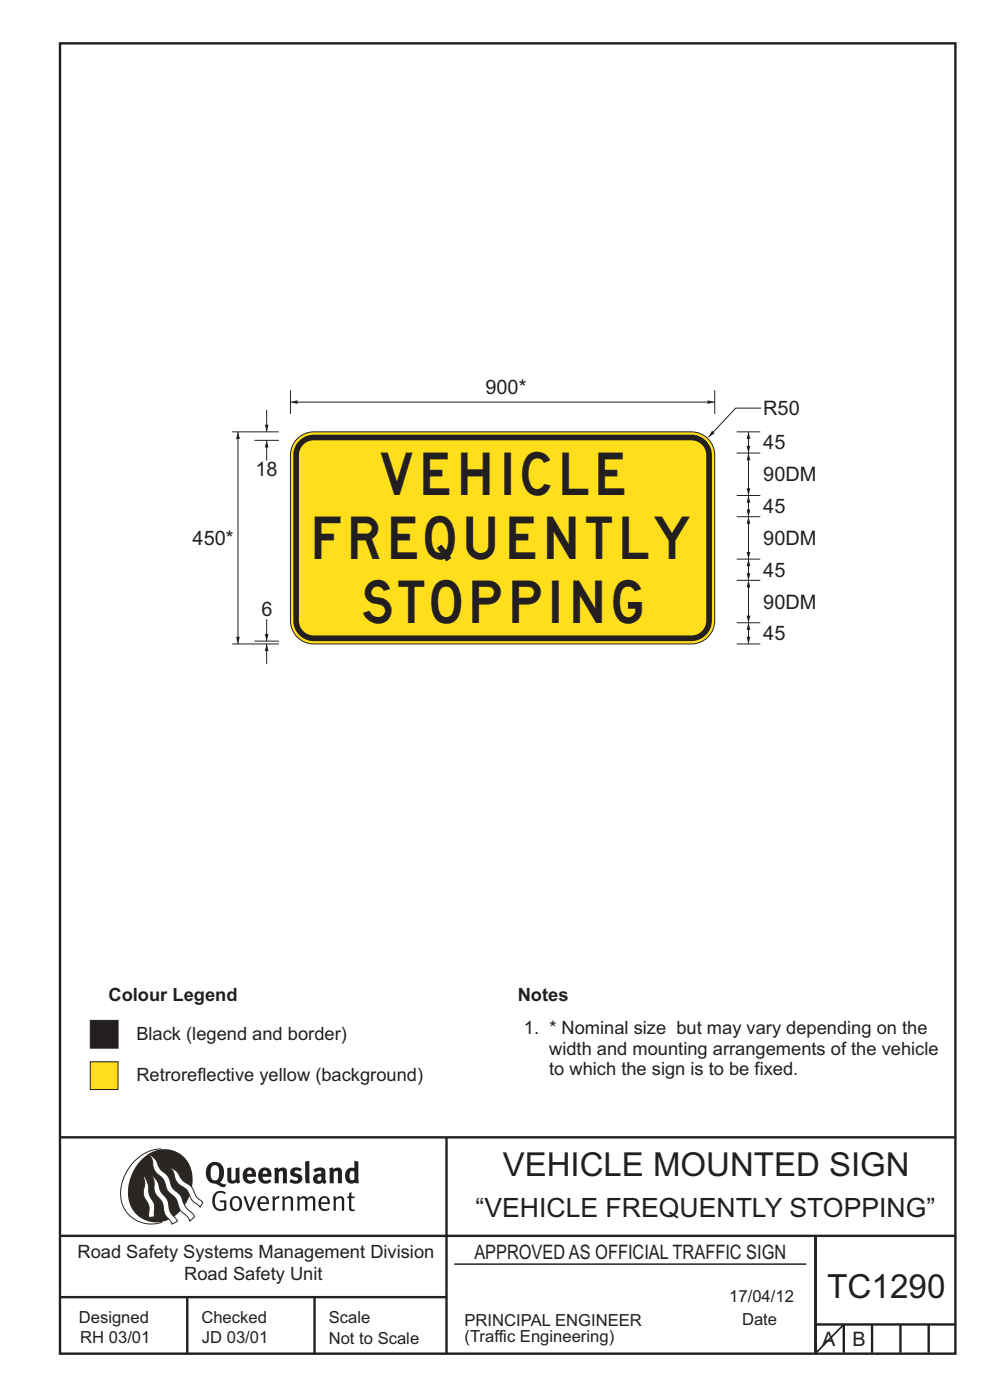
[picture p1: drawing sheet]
<svg xmlns="http://www.w3.org/2000/svg" width="210mm" height="297mm" viewBox="0 0 210 297" stroke-linecap="round" stroke-linejoin="round" font-family="sans-serif">
<g fill="none" stroke="#231f20" stroke-width=".51">
<path d="M12.7 9.2h190v278h-190zM12.7 241.3h190M94.7 241.4v45.8M12.7 275.2h82M12.7 262.2h190.1M39.7 275.2v12M66.7 275.2v12M173 262.2v24.8M173 281h29.7M179 281v6M185 281v6M191 281v6"/>
<path d="M197 281v6"/>
</g>
<path d="M96.4 268.2h74.6" fill="none" stroke="#231f20" stroke-width=".21"/>
<path d="M34.2 243.8a9.5 9.5 0 0 0-8.6 10.4 6.5 6.5 0 0 0 8.8 5.1" fill="none" stroke="#2a2723" stroke-width=".21"/>
<path d="M30.1 246a6.1 6.1 0 0 1 7.3-1.6 6.1 6.1 0 0 1 3.4 6.6 8.8 8.8 0 0 1-7.1 8.3 6.1 6.1 0 0 1-6.5-7.4 10.5 10.5 0 0 1 2.9-5.9z" fill-rule="evenodd" fill="#2a2723"/>
<g fill="#fff" stroke="#2a2723" stroke-width=".21">
<path d="M30.4 249.4l.3 .3 .6 1.2 .4 2.5 1 2.1 .1 2.7-1.2 .1v-2.5l-1-1.8-.2-.6 .3-2.4z" fill-rule="evenodd"/>
<path d="M36 247.7l.5 .2 .9 .6 1.3 1.9 2 1.5 1 2 1.3 1.2-.5 1-1.7-1.4-1.2-2.3-1.9-1.4-.6-.9-.4-1.5z" fill-rule="evenodd"/>
<path d="M31.7 245l.3 .1 .9 .8 1.1 2.1 1.6 1.5 1 2.5 1.6 1.5 1.2 2.6 1.6 1.6 .3 .5-1 .9-.5-.9-1.6-1.5-1-2.5-1.7-1.6-.9-2.4-1.7-1.7-.4-.9-.3-1.6z" fill-rule="evenodd"/>
<path d="M32.2 249.4l.5 .4 .7 .9 .7 2.1 1.5 1.9 .5 2.4 1.5 1.8v.2l-1.1 .6-1.5-2.1-.6-2.6-1.5-1.9-.2-.9v-1.6z" fill-rule="evenodd"/>
</g>
<g fill="#231f20">
<path d="M45.6 253.1l.5-.3 .7-.1 .6 .1 .5 .3-.2 .3-.9-.3-.8 .2-.3 .6-.1 1.1 .1 .7 .3 .5 .5 .3h.6l.4-.1v-1.3h-.8l-.1-.4h1.4v1.9l-.7 .3h-.7l-.7-.2-.5-.5-.3-.7-.1-1 .2-.8z" fill-rule="evenodd"/>
<path d="M49.5 254.3l.7-.1 .5 .5 .1 1.2-.2 .4-.3 .2h-.5l-.4-.4-.1-1zM49.2 254.1l-.5 1.1 .3 1.2 .7 .5 1-.1 .4-.4 .2-.5v-.8l-.2-.7-.3-.4-.5-.2h-.6z" fill-rule="evenodd"/>
<path d="M51.6 253.9l.5-.1 .9 2.6 .8-2.6h.5l-1.1 3.1h-.5z" fill-rule="evenodd"/>
<path d="M55.4 254.3l.4-.2 .4 .2 .3 .2v.6h-1.3zM55.1 254.1l-.5 1v.7l.3 .6 .4 .4 .5 .1 1.1-.2 .1-.1-.2-.3-.6 .2-.7-.1-.2-.3-.1-.5v-.2h1.8l-.2-1.2-.8-.4h-.5z" fill-rule="evenodd"/>
<path d="M57.7 253.9l.5-.1 .1 .5 .5-.4 .5-.1-.2 .5-.4 .1-.3 .3-.1 2.2h-.5z" fill-rule="evenodd"/>
<path d="M59.8 253.9l.5-.1a.24 .24 0 0 0 .1 .4 .24 .24 0 0 0 .3-.2l.8-.2 .6 .4 .1 2.7h-.5v-2.4l-.2-.2-.3-.1-.8 .4v2.3h-.5z" fill-rule="evenodd"/>
<path d="M63 253.9l.5-.1a.24 .24 0 0 0 .1 .4 .24 .24 0 0 0 .3-.3l.6-.1 .5 .2a.23 .23 0 0 0 .2 .2 .23 .23 0 0 0 .2-.2l.8-.2 .6 .4 .1 2.7h-.5v-2.4l-.1-.2-.3-.1-.8 .5v2.2h-.5v-2.4l-.1-.2-.3-.1-.7 .4v2.3h-.5z" fill-rule="evenodd"/>
<path d="M68.4 254.3l.4-.2 .4 .2 .3 .8h-1.4zM68 254.1l-.4 1v.7l.2 .6 .4 .4 .5 .1 1-.2 .2-.1-.2-.3-.6 .2-.7-.1-.2-.4-.1-.6h1.9l-.2-1.1-.4-.4-.5-.1h-.5z" fill-rule="evenodd"/>
<path d="M70.7 253.9l.4-.1a.24 .24 0 0 0 .2 .4 .24 .24 0 0 0 .3-.2l.8-.2 .5 .4 .1 2.7h-.5v-2.3l-.1-.3-.3-.1-.9 .4v2.3h-.4z" fill-rule="evenodd"/>
<path d="M74.1 253.1l.5-.1-.1 .8h.8l-.2 .4h-.6v2.2l.2 .2 .5-.1 .1 .4h-.3h-.6l-.3-.4-.1-2.3h-.3v-.4h.3z" fill-rule="evenodd"/>
<path d="M45 247.4l.4-.2h.4l.6 .6v1.8l-.2 .5-.3 .3-.7-.1-.4-.5-.1-1.5zM44.3 247l-.4 .6-.2 .9v1l.4 .8 .6 .6 1.1 .3 1.5 .7 .5-.1 .2-.6h-.6l-.8-.4 .7-.9 .2-1.5a1.91 1.91 0 0 0-1.1-1.7 1.91 1.91 0 0 0-2.1 .3z" fill-rule="evenodd"/>
<path d="M48.2 247.8l.9-.1v2.4l.1 .3 .3 .1 .5-.3v-2.3l.8-.2v2.6l.2 .5-.7 .3a.39 .39 0 0 0-.7 0h-.8l-.5-.5z" fill-rule="evenodd"/>
<path d="M52.6 248.5l.3-.2 .3 .1 .2 .6h-1zM51.9 248.1l-.3 .5-.1 .7 .1 .8 .3 .6 .5 .3 .6 .1 .7-.1 .6-.3-.4-.5-.4 .2-.5 .1-.4-.2-.2-.4v-.2h1.9l-.1-1-.3-.7-1-.3-.5 .1z" fill-rule="evenodd"/>
<path d="M55.9 248.5l.3-.2 .3 .1 .2 .6h-1zM55.2 248.1l-.3 .5-.1 .8 .1 .7 .3 .6 .5 .3 .6 .1 .7-.1 .6-.3-.4-.5-.5 .3-.6-.1-.4-.5v-.2h1.9l-.1-1-.3-.6-.5-.3-.5-.1-.5 .1z" fill-rule="evenodd"/>
<path d="M58.1 247.9l.8-.2 .1 .4 1-.4 .7 .3 .2 .5v2.5h-.9v-2.2l-.2-.4-.7 .3v2.3h-.8z" fill-rule="evenodd"/>
<path d="M61.8 248l.9-.3 1.3 .3-.3 .6-.8-.3-.4 .3 .1 .3 1 .3 .4 .4 .1 .8-.5 .5-1 .2-1.2-.3 .3-.7 1.1 .4h.2l.2-.3-.1-.3-1-.3-.4-.3-.1-.7z" fill-rule="evenodd"/>
<path d="M67.4 249.8l.8-.2v.7l-.4 .2h-.3l-.2-.3zM66.5 248.1l.3 .7 .8-.4 .5 .2a.35 .35 0 0 1 0 .4 .35 .35 0 0 1-.5 0l-1 .4-.2 1 .2 .4 .3 .3h1.1a.49 .49 0 0 1 .9 .1l.4-.5-.3-.4v-1.8l-.1-.5-.5-.2-.6-.1z" fill-rule="evenodd"/>
<path d="M69.8 247.9l.8-.2 .1 .4 1-.4 .7 .3 .1 .5v2.5h-.8v-2.3l-.3-.3-.6 .3v2.3h-.9z" fill-rule="evenodd"/>
<path d="M74.4 248.5l.4-.1 .4 .2v1.6l-.4 .2-.4-.1-.2-.3v-1zM75.2 246.3v1.3a.19 .19 0 0 1-.1 .3 .19 .19 0 0 1-.3-.2l-.8 .2-.5 .5-.3 .9 .1 1 .4 .5 .5 .3h.6l.5-.2 .1 .1h.7l-.1-4.6z" fill-rule="evenodd"/>
<path d="M64.7 246.5l.9-.2 .2 4.7h-.9l-.1-.3z" fill-rule="evenodd"/>
</g>
<path d="M19.2 225.3h5.8v5.9h-5.8z" fill-rule="evenodd" fill="#ffdf1b" stroke="#231f20" stroke-width=".21"/>
<path d="M19.2 216.5h5.8v5.9h-5.8z" fill-rule="evenodd" fill="#231f20" stroke="#231f20" stroke-width=".21"/>
<path d="M179 281l-6.1 6.2" fill="none" stroke="#231f20" stroke-width=".35"/>
<path d="M158.8 132.1v4.5" fill="none" stroke="#231f20" stroke-width=".21"/>
<g fill="#231f20">
<path d="M158.8 132.1l.4 1.5h-.8z"/>
<path d="M158.4 135.1h.8l-.4 1.5z"/>
</g>
<path d="M61.6 85.3h90M151.6 82.8v5M156.3 132.1h5M156.3 136.6h5" fill="none" stroke="#231f20" stroke-width=".21"/>
<g fill="#231f20">
<path d="M61.6 85.3l1.5-.4v.8z"/>
<path d="M150.1 84.9l1.5 .4-1.5 .4z"/>
</g>
<path d="M61.6 82.8v5" fill="none" stroke="#231f20" stroke-width=".21"/>
<path d="M62.8 93.4a4.9 4.9 0 0 1 3.7-1.8h80.2a4.9 4.9 0 0 1 4.9 5v35.1a4.9 4.9 0 0 1-4.9 4.9h-80.2a4.9 4.9 0 0 1-4.9-4.9v-35.1a4.9 4.9 0 0 1 1.2-3.2z" fill-rule="evenodd" fill="#ffdf1b" stroke="#231f20" stroke-width=".21"/>
<path d="M63.8 93.2a4.3 4.3 0 0 1 2.7-1h80.2a4.3 4.3 0 0 1 4.3 4.4v35.1a4.3 4.3 0 0 1-4.3 4.3h-80.2a4.3 4.3 0 0 1-4.3-4.3v-35.1a4.3 4.3 0 0 1 1.6-3.4z" fill-rule="evenodd" fill="#231f20"/>
<path d="M64.6 94.1l1.2-.6 .7-.1h80.2a3.1 3.1 0 0 1 3.1 3.2v35.1a3.1 3.1 0 0 1-3.1 3.1h-80.2a3.1 3.1 0 0 1-3.1-3.1v-35.1a3.1 3.1 0 0 1 1.2-2.5z" fill-rule="evenodd" fill="#ffdf1b"/>
<path d="M158.8 91.6v4.5" fill="none" stroke="#231f20" stroke-width=".21"/>
<g fill="#231f20">
<path d="M158.8 91.6l.4 1.5h-.8z"/>
<path d="M158.4 94.6h.8l-.4 1.5z"/>
</g>
<path d="M156.3 91.6h5M156.3 96.1h5M158.8 105.1v4.5" fill="none" stroke="#231f20" stroke-width=".21"/>
<g fill="#231f20">
<path d="M158.8 105.1l.4 1.5h-.8z"/>
<path d="M158.4 108.1h.8l-.4 1.5z"/>
</g>
<path d="M156.3 105.1h5M156.3 109.6h5M158.8 118.6v4.5" fill="none" stroke="#231f20" stroke-width=".21"/>
<g fill="#231f20">
<path d="M158.8 118.6l.4 1.5h-.8z"/>
<path d="M158.4 121.6h.8l-.4 1.5z"/>
</g>
<path d="M156.3 118.6h5M156.3 123.1h5M158.8 123.1v9" fill="none" stroke="#231f20" stroke-width=".21"/>
<g fill="#231f20">
<path d="M158.8 123.1l.4 1.5h-.8z"/>
<path d="M158.4 130.6h.8l-.4 1.5z"/>
</g>
<path d="M158.8 109.6v9" fill="none" stroke="#231f20" stroke-width=".21"/>
<g fill="#231f20">
<path d="M158.8 109.6l.4 1.5h-.8z"/>
<path d="M158.4 117.1h.8l-.4 1.5z"/>
</g>
<path d="M158.8 96.1v9" fill="none" stroke="#231f20" stroke-width=".21"/>
<g fill="#231f20">
<path d="M158.8 96.1l.4 1.5h-.8z"/>
<path d="M158.4 103.6h.8l-.4 1.5z"/>
</g>
<path d="M161.5 86.6h-5.4l-5.8 6.2" fill="none" stroke="#231f20" stroke-width=".21"/>
<path d="M151 91.4l.6 .5-1.3 .9z" fill="#231f20"/>
<path d="M50.5 91.6v45" fill="none" stroke="#231f20" stroke-width=".21"/>
<g fill="#231f20">
<path d="M50.5 91.6l.4 1.5h-.8z"/>
<path d="M50.1 135.1h.8l-.4 1.5z"/>
</g>
<path d="M49.2 136.6h9.9M56.6 131.4v4.6" fill="none" stroke="#231f20" stroke-width=".21"/>
<path d="M56.2 134.5h.8l-.4 1.5z" fill="#231f20"/>
<path d="M54 136h5.1M56.6 136.6v4.3" fill="none" stroke="#231f20" stroke-width=".21"/>
<path d="M56.6 136.6l.4 1.5h-.8z" fill="#231f20"/>
<path d="M49.2 91.6h9.9M56.6 87v4.6" fill="none" stroke="#231f20" stroke-width=".21"/>
<path d="M56.2 90.1h.8l-.4 1.5z" fill="#231f20"/>
<path d="M54 93.4h5.1M56.6 93.4v4.3" fill="none" stroke="#231f20" stroke-width=".21"/>
<path d="M56.6 93.4l.4 1.5h-.8z" fill="#231f20"/>
<g font-size="9" fill="#231f20">
<text x="80.8" y="105.1">VEHICLE</text>
<text x="66.8" y="118.6">FREQUENTLY</text>
<text x="77.1" y="132.1">STOPPING</text>
</g>
<text font-size="7.1" fill="#231f20" x="175.5" y="275.4">TC1290</text>
<text font-size="7" fill="#231f20" x="106.6" y="249.4">VEHICLE MOUNTED SIGN</text>
<text font-size="5.6" fill="#231f20" x="100.9" y="258.1">“VEHICLE FREQUENTLY STOPPING”</text>
<g font-size="4.2" fill="#231f20">
<text x="103" y="83.5">900*</text>
<text x="161.9" y="88.1">R50</text>
<text x="161.9" y="95.4">45</text>
<text x="54.2" y="101">18</text>
<text x="161.9" y="102.1">90DM</text>
<text x="161.9" y="108.9">45</text>
<text x="40.9" y="115.6">450*</text>
<text x="161.9" y="115.6">90DM</text>
<text x="161.9" y="122.4">45</text>
<text x="55.4" y="130.7">6</text>
<text x="161.9" y="129.1">90DM</text>
<text x="161.9" y="135.9">45</text>
<text x="100.6" y="267.2">APPROVED AS OFFICIAL TRAFFIC SIGN</text>
<text x="174.4" y="285.6">A</text>
<text x="180.8" y="285.6">B</text>
</g>
<g font-size="3.9" fill="#231f20">
<text x="23" y="212.4">Colour Legend</text>
<text x="109.8" y="212.4">Notes</text>
<text x="28.9" y="220.7">Black (legend and border)</text>
<text x="111.1" y="219.4">1. * Nominal size but may vary depending on the</text>
<text x="116.5" y="223.8">width and mounting arrangements of the vehicle</text>
<text x="28.9" y="229.5">Retroreflective yellow (background)</text>
<text x="116.5" y="228.1">to which the sign is to be fixed.</text>
<text x="16.4" y="266.8">Road Safety Systems Management Division</text>
<text x="39.1" y="271.6">Road Safety Unit</text>
</g>
<g font-size="3.5" fill="#231f20">
<text x="16.7" y="280.6">Designed</text>
<text x="42.7" y="280.6">Checked</text>
<text x="69.7" y="280.6">Scale</text>
<text x="98.5" y="281.4">PRINCIPAL ENGINEER</text>
<text x="154.7" y="276.2">17/04/12</text>
<text x="157.4" y="281.2">Date</text>
<text x="17" y="284.8">RH 03/01</text>
<text x="42.8" y="284.8">JD 03/01</text>
<text x="69.7" y="285.2">Not to Scale</text>
<text x="98.5" y="284.8">(Traffic Engineering)</text>
</g>
</svg>
